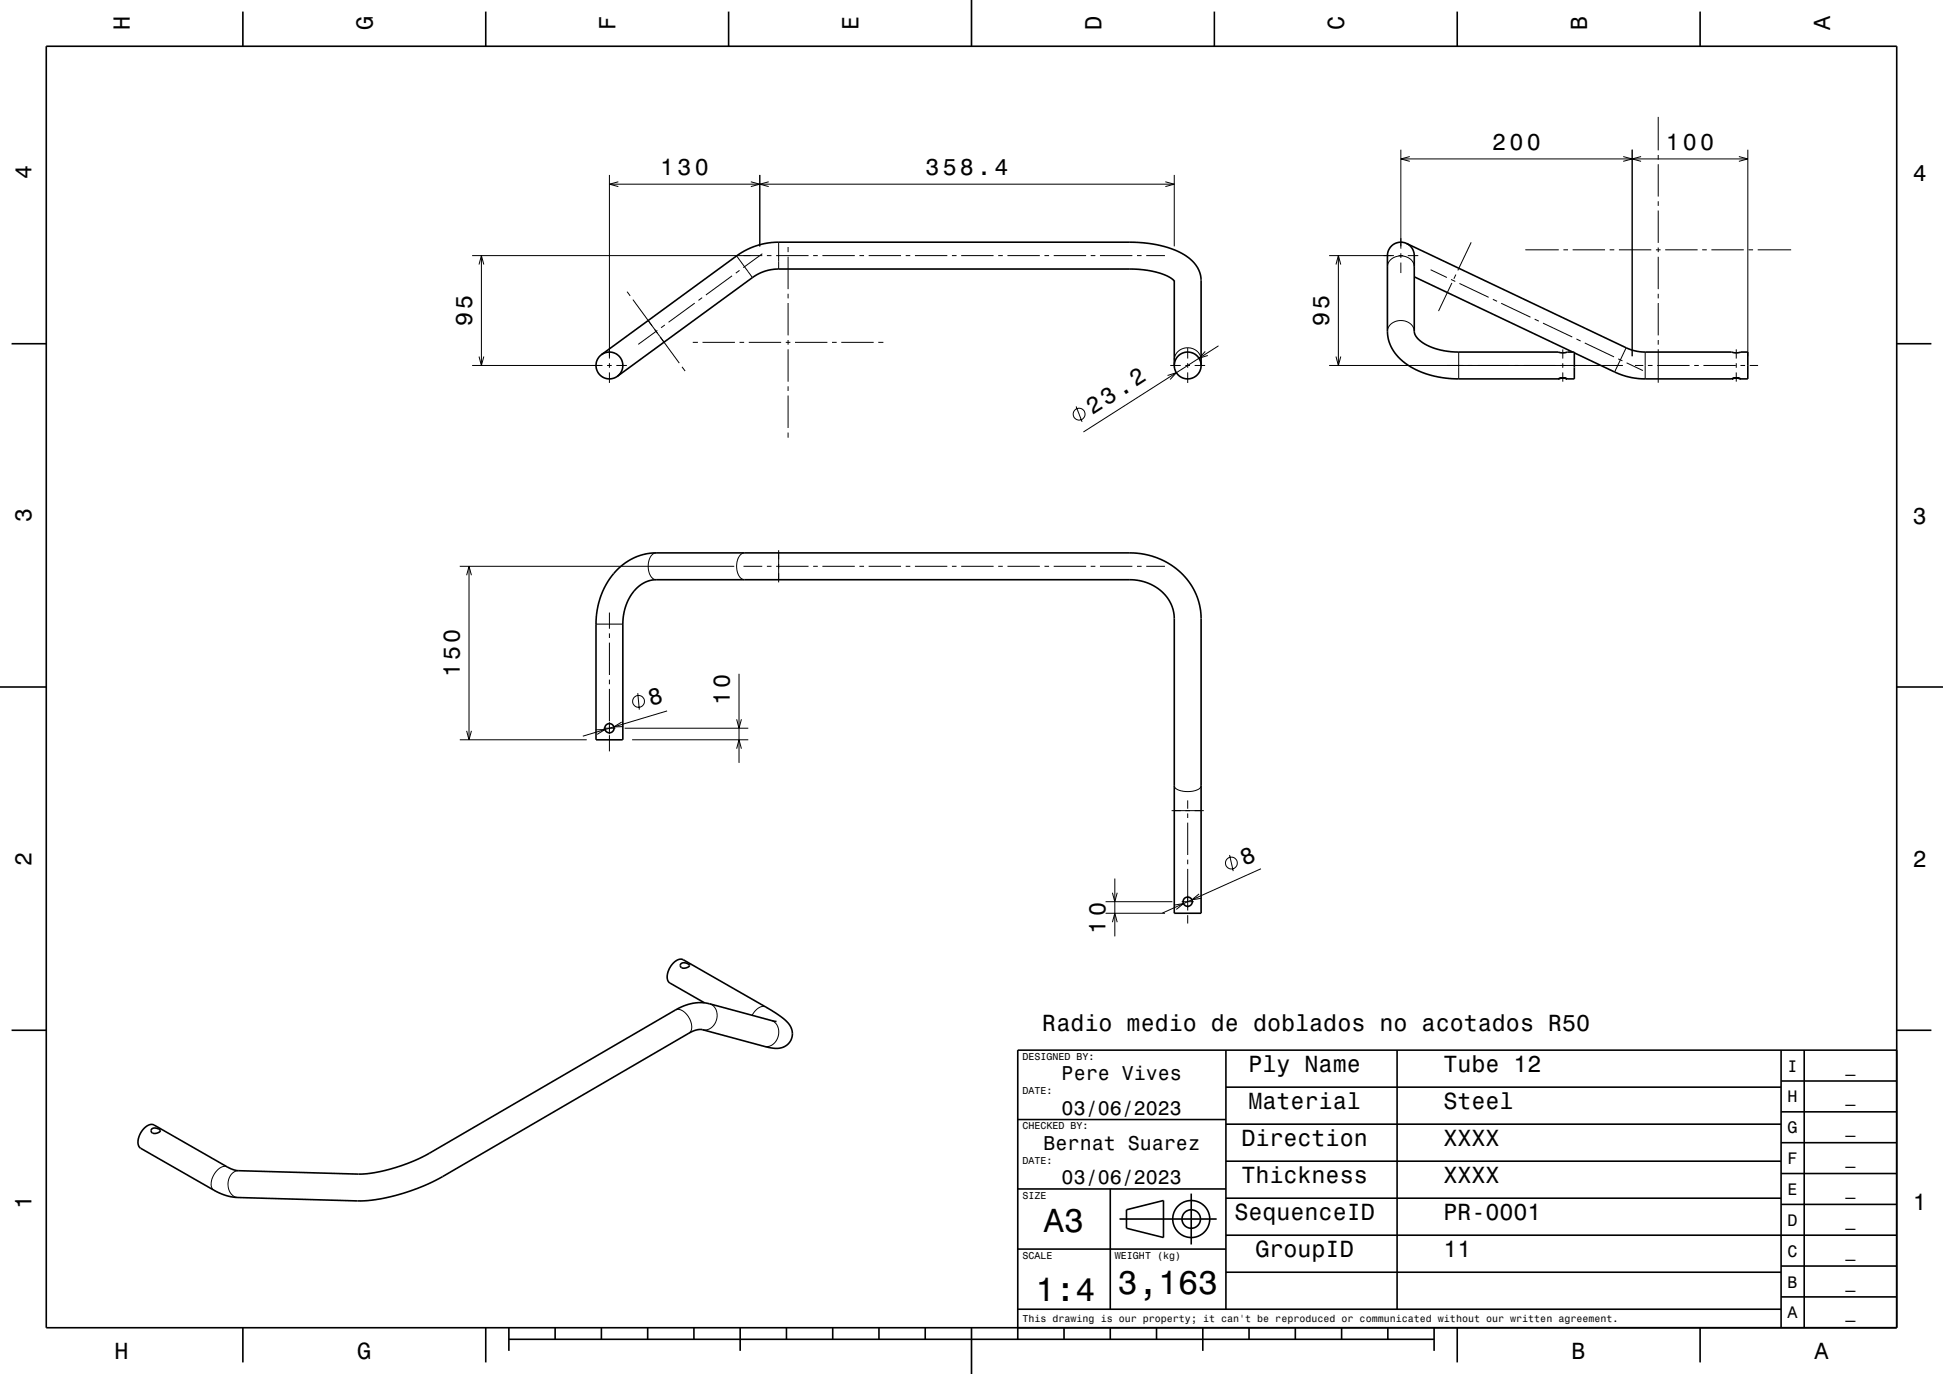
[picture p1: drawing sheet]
<svg xmlns="http://www.w3.org/2000/svg" width="420mm" height="297mm" viewBox="0 0 420 297" stroke-linecap="round" stroke-linejoin="round" font-family="sans-serif">
<g fill="none" stroke="#000" stroke-width=".22">
<path d="M131.7 37.8v39.7M131.7 39.8h122.1M133.7 39.3l-2 .5 2 .5M162.3 39.3l1.9 .5-1.9 .5M164.2 37.8v15.5M166.2 39.3l-2 .5 2 .5M251.9 39.3l1.9 .5-1.9 .5M253.8 37.8v15.5M302.8 32.4v21.3M302.8 34.4h75M304.7 33.8l-1.9 .6 1.9 .5M350.9 33.8l1.9 .6-1.9 .5"/>
<path d="M352.8 32.4v44.6M354.7 33.8l-1.9 .6 1.9 .5M358.4 25.3v7.2M358.4 33.5v1M358.4 35.5v7M375.9 33.8l1.9 .6-1.9 .5M377.8 32.4v44.6M102.1 55.3h62.7M103.5 57.2l.6-1.9 .5 1.9M104.1 55.3v23.7M158.2 59.6l-5.6 4.2M159.2 55.3l3.4 4.7"/>
<path d="M159.9 58.4l-.8 .6M164.8 54.8l-4.1 3.1M165.8 55.3h1M167.8 55.3h7M168.3 52.4v5.8M170.4 53.4v1.1M170.4 55.5v7M175.8 55.3h1M177.8 55.3h7M185.8 55.3h1M187.8 55.3h7M195.8 55.3h1"/>
<path d="M197.8 55.3h7M205.8 55.3h1M207.8 55.3h7M215.8 55.3h1M217.8 55.3h7M225.8 55.3h1M227.8 55.3h7M235.8 55.3h1M237.8 55.3h7M245.8 55.3h1M247.8 55.3h4M287.3 55.3h14"/>
<path d="M288.8 57.2l.5-1.9 .5 1.9M289.3 55.3v23.7M299.9 57.7a3 3 0 0 1 4.8-1.8l.2 .1a2.15 2.15 0 0 1 .8 1.7M302.3 55.3h1M302.8 54.8v.9M302.8 56.8v2.2M304.3 55.3h2.3M309.2 58.3l3.6 1.7M314.7 59.4l-.4 .9M318 52.4l-2.9 6.1M329.7 54h7.2M337.9 54h1"/>
<path d="M339.9 54h7M347.9 54h1M349.9 54h7M357.9 54h1M358.4 43.5v1M358.4 45.5v7M358.4 53.5v1M358.4 55.5v7M359.9 54h7M367.9 54h1M369.9 54h7M377.9 54h1"/>
<path d="M379.9 54h7.3M102.1 79h28.1M103.5 77.1l.6 1.9 .5-1.9M131.2 79h1M131.7 78.5v1M133.2 79h2.3M135.6 63l.6 1M136.8 64.8l10 13.7M142.1 71.4l-4.1 3M143.7 70.2l-.8 .6M147.4 79.3l.7 .9M149.7 74h1.2"/>
<path d="M150.2 65.5l-5.7 4.2M151.8 64.3l-.8 .6M151.9 74h7M159.9 74h1M161.9 74h7M169.9 74h1M170.4 63.5v1M170.4 65.5v7M170.4 73.5v1M170.4 75.5v7M171.9 74h7M179.9 74h1"/>
<path d="M181.9 74h7M189.9 74h1.1M253 79h2.2M253.8 77.8a2.91 2.91 0 0 1 2.9-2.6 2.91 2.91 0 0 1 2.9 2.6M256.2 79h1M256.7 75.2v2.3M256.7 78.5v1M258.2 79h2.3M260.5 76l-1.3 1.4 1.9-.6M263.4 74.8l-29.2 18.6M287.3 79h63.5M288.8 77.1l.5 1.9 .5-1.9"/>
<path d="M299.9 71.6a3 3 0 0 1 4.8-1.8l.2 .2a2.14 2.14 0 0 1 .8 1.6M313.7 60.4l.9 .4M313.8 61.2l-2.8 6M315.3 76.1v5.8M315.5 61.3l6.3 3M322.7 64.7l.9 .4M324.5 65.6l6.3 3M331.7 69l.9 .4M333.5 69.8l6.4 3M337.8 75.5v2M337.8 78.5v1M340.8 73.3l.9 .4"/>
<path d="M342.6 74.1l6.3 3M349.8 77.6l.9 .4M351.5 75.2l-2.5 5.2M351.6 78.4l3.5 1.7M353.4 79h1.8M355.6 76.1v5.8M356.2 79h1M358.2 79h7M358.4 63.5v1M358.4 65.5v7M358.4 73.5v1M358.4 75.5v7.2"/>
<path d="M366.2 79h1M368.2 79h7M375.3 75.5v2M375.3 78.5v1M376.2 79h1M378.2 79h1.8M131.7 80.5v2.3M170.4 83.5v1M170.4 85.5v7M170.4 93.5v1.1M232.6 87.9l1.3 3.3M252.4 81.2l1.9-.6-1.4 1.4"/>
<path d="M256.7 80.5v2.3M337.8 80.5v2M375.3 80.5v2M141.8 119.5a2.76 2.76 0 0 0-1.7 3.3 2.35 2.35 0 0 0 1.7 2.5M160.9 119.5a2.53 2.53 0 0 0-1.7 2.9 2.61 2.61 0 0 0 1.7 2.9M168.3 118.9v7M99.4 122.4h59.3M100.9 124.3l.5-1.9 .5 1.9M101.4 122.4v37.5M128.8 134.9h5.8M131.7 132.4v3.5M131.7 136.9v1"/>
<path d="M131.7 138.9v7M160.7 122.4h4.1M165.8 122.4h1M167.8 122.4h7M175.8 122.4h1M177.8 122.4h7M185.8 122.4h1M187.8 122.4h7M195.8 122.4h1M197.8 122.4h7M205.8 122.4h1M207.8 122.4h7"/>
<path d="M215.8 122.4h1M217.8 122.4h7M225.8 122.4h1M227.8 122.4h7M235.8 122.4h1M237.8 122.4h7M245.8 122.4h1M247.8 122.4h4M99.4 159.9h27.4M100.9 158l.5 1.9 .5-1.9M128.8 157.8l2-.1-1.7 1M130.4 157.4h2.6"/>
<path d="M131.7 146.9v1M131.7 148.9v7M131.7 156.1v2.6M131.7 158.9v3.5M134.4 156.1l-1.7 1h2M135 157.4h26.7M136.6 159.9h25.1M137.9 149.8l.3 3.6M144.2 153.7l-18.2 5.4M159.2 155.5l.5 1.9 .6-1.9M159.7 145.6v19.3M159.2 161.8l.5-1.9 .6 1.9"/>
<path d="M253.3 175.2h6.9M253.8 169.9a2.64 2.64 0 0 0 2.9 1.2 2.86 2.86 0 0 0 2.9-1.2M256.7 173v1.8M256.7 175.8v1M256.7 177.8v7M239 197.4h12.8M239 194.9h14.4M240.5 193l.5 1.9 .5-1.9M240.5 199.3l.5-1.9 .5 1.9M241 189.9v12.5M253.8 195.6l2-.3-1.5 1.3M255.4 194.9h2.6"/>
<path d="M256.7 185.8v1M256.7 187.8v9M256.7 197.8v1.8M259.2 193.2l-1.6 1.3 2-.3M265.8 184.8l.8 3.5M272.6 187.8l-21.3 9.6M146 218.3a2.44 2.44 0 0 1 2.8 1.5 2.7 2.7 0 0 1 .1 3.5M153.4 217a3 3 0 0 1 .1 5.3 2.1 2.1 0 0 1-1.6 .3M165.5 217.7a2.59 2.59 0 0 0-2.9 1.8M166.7 220.6a2.99 2.99 0 0 1 .5 5.1l-.2 .1a2.16 2.16 0 0 1-1.8 .4M49.1 252.2a2.53 2.53 0 0 0-2.8 1.7 2.61 2.61 0 0 0-.1 3.4M51.6 253.1a2.96 2.96 0 0 0-2.1 4.2l.5 .8a1.96 1.96 0 0 0 1.4 .8"/>
<circle cx="233.3" cy="89.5" r="1.28"/>
<circle cx="138" cy="151.6" r="1.28"/>
<circle cx="266.2" cy="186.6" r="1.28"/>
</g>
<g fill="none" stroke="#000" stroke-width=".35">
<path d="M10 10h400v277h-400zM52.5 2.5v7.5M105 2.5v7.5M157.5 2.5v7.5M210 0v10M262.5 2.5v7.5M315 2.5v7.5M367.5 2.5v7.5M304.1 52.6l47.4 22.6a9.6 9.6 0 0 0 4.1 .9h18.7l1 .2 2.5-.2v5.8h-1.5M305.7 59.8l34.2 16.3M2.5 74.3h7.5M130 76.7l29.8-21.8 2.4-1.3 2.9-.9 3-.3h76.1a21.6 21.6 0 0 1 12.7 3.3 6.2 6.2 0 0 1 2.7 4.9v18.4"/>
<path d="M253.8 60.7a9.1 9.1 0 0 0-5.2-2.2l-4.4-.3h-75.9a9.6 9.6 0 0 0-5.7 1.8l-29.2 21.3M253.8 60.6v18.4M340.3 76.3l9.2 4.3 1.9 .7 1.7 .4 2.5 .2h18.7M410 74.3h7.5M336.8 81.9h-21.5a18.2 18.2 0 0 1-13-4.7 8.1 8.1 0 0 1-2.4-5.6v-16.3a2.9 2.9 0 0 1 2.9-3 2.9 2.9 0 0 1 2.9 3v16.3a4.1 4.1 0 0 0 2.7 3 15.5 15.5 0 0 0 6.9 1.5h21.5l1 .2 2.5-.2v5.8h-1.5M336.8 81.9l1-.2zM337.8 81.7l1 .2zM374.3 81.9l1-.2zM375.3 81.7l1 .2zM133.4 123.1a11.9 11.9 0 0 1 8.4-3.6h102.4a14.9 14.9 0 0 1 15.4 13.7v64.2h-5.8v-63.7a9 9 0 0 0-9-8.4h-103a7.4 7.4 0 0 0-6.4 5.4 12.3 12.3 0 0 0-.8 4.2v25h-5.8v-25a16.7 16.7 0 0 1 4.6-11.8zM0 148.5h10M410 148.5h10"/>
<path d="M147.2 208.3a1.29 1.29 0 0 1 1.8 .5 1.12 1.12 0 0 1-2-.1zM152.3 216.8l-7.5-4.3a2.58 2.58 0 0 1 0-3.4 2.53 2.53 0 0 1 2.9-1.6l17.8 10.2a17.2 17.2 0 0 1 5.1 3.7 3.3 3.3 0 0 1 .1 3.8 3.3 3.3 0 0 1-3.6 1.4l-15.2-4a4.3 4.3 0 0 0-3 .7l-53.2 31a40.8 40.8 0 0 1-18.4 5.3l-25.9-.7-1.9-.3-2.9-1.1-16.2-9.3a2.44 2.44 0 0 1-.1-3.2 2.83 2.83 0 0 1 2.9-1.9l15.9 9.1 1.9 .8 26.5 .8a35.2 35.2 0 0 0 15.3-4.5l53.2-31a9.9 9.9 0 0 1 7.4-1.3l14.5 3.8M2.5 222.7h7.5M265 235h120M265 227v56M302 227v56M385 233.7h25M385 227v60M390 227v60M410 222.7h7.5M410 227h-190v62.5M32.8 244.1a1.26 1.26 0 0 1 1.8 .4 1.14 1.14 0 0 1-1.9-.1z"/>
<path d="M220 257h45M220 242h45M240 257v26M257.5 258v11M265 259h120M265 251h120M265 243h120M385 253.7h25M385 247h25M385 240.3h25M220 270h45M242 263.5h21"/>
<path d="M243.5 261.5l8-2v8l-8-2zM265 275h120M265 267h145M385 273.7h25M385 260.3h25M52.5 287v7.5M105 287v7.5M110 289.5h200M110 287v5M120 287v2.5M130 287v2.5M140 287v2.5"/>
<path d="M150 287v2.5M160 287v5M170 287v2.5M180 287v2.5M190 287v2.5M200 287v2.5M210 287v10M220 283h165M230 287v2.5M240 287v2.5M250 287v2.5M260 287v5"/>
<path d="M270 287v2.5M280 287v2.5M290 287v2.5M300 287v2.5M310 287v5M315 287v7.5M367.5 287v7.5M385 280.3h25"/>
<circle cx="131.7" cy="79" r="2.9"/>
<circle cx="256.7" cy="79" r="2.9"/>
<circle cx="131.7" cy="157.4" r="1"/>
<circle cx="256.7" cy="194.9" r="1"/>
<circle cx="257.5" cy="263.5" r="2"/>
<circle cx="257.5" cy="263.5" r="4"/>
</g>
<g font-size="7.2">
<text x="225.7" y="266.3">A3</text>
<text x="223.8" y="281.3">1:4</text>
<text x="241.7" y="279.6">3,163</text>
</g>
<text font-size="5.1" x="140.7" y="152.6" transform="rotate(-17 140.7 152.6)">8</text>
<g font-size="5">
<text x="28.1" y="6.5" transform="rotate(-90 28.1 6.5)">H</text>
<text x="80.6" y="6.5" transform="rotate(-90 80.6 6.5)">G</text>
<text x="133.1" y="6.5" transform="rotate(-90 133.1 6.5)">F</text>
<text x="185.6" y="6.5" transform="rotate(-90 185.6 6.5)">E</text>
<text x="238.1" y="6.5" transform="rotate(-90 238.1 6.5)">D</text>
<text x="290.6" y="6.5" transform="rotate(-90 290.6 6.5)">C</text>
<text x="343.1" y="6.5" transform="rotate(-90 343.1 6.5)">B</text>
<text x="395.6" y="6.5" transform="rotate(-90 395.6 6.5)">A</text>
<text x="322.6" y="32.4">200</text>
<text x="360.1" y="32.4">100</text>
<text x="6.8" y="38.7" transform="rotate(-90 6.8 38.7)">4</text>
<text x="142.7" y="37.8">130</text>
<text x="200" y="37.8">358.4</text>
<text x="413.5" y="39">4</text>
<text x="102.1" y="70.5" transform="rotate(-90 102.1 70.5)">95</text>
<text x="287.3" y="70.5" transform="rotate(-90 287.3 70.5)">95</text>
<text x="236.1" y="89.8" transform="rotate(-33 236.1 89.8)">23.2</text>
<text x="6.8" y="112.9" transform="rotate(-90 6.8 112.9)">3</text>
<text x="413.5" y="113.2">3</text>
<text x="99.4" y="146.4" transform="rotate(-90 99.4 146.4)">150</text>
<text x="157.7" y="152.4" transform="rotate(-90 157.7 152.4)">10</text>
<text x="6.8" y="187.1" transform="rotate(-90 6.8 187.1)">2</text>
<text x="269" y="187.2" transform="rotate(-24 269 187.2)">8</text>
<text x="413.5" y="187.4">2</text>
<text x="239" y="201.8" transform="rotate(-90 239 201.8)">10</text>
<text x="225.3" y="222.9">Radio medio de doblados no acotados R50</text>
<text x="269.9" y="231.8">Ply Name</text>
<text x="312" y="231.8">Tube 12</text>
<text x="269.9" y="239.8">Material</text>
<text x="312" y="239.8">Steel</text>
<text x="268.3" y="247.8">Direction</text>
<text x="312" y="247.8">XXXX</text>
<text x="268.3" y="255.8">Thickness</text>
<text x="312" y="255.8">XXXX</text>
<text x="6.8" y="261.3" transform="rotate(-90 6.8 261.3)">1</text>
<text x="266.8" y="263.8">SequenceID</text>
<text x="312" y="263.8">PR-0001</text>
<text x="413.5" y="261.6">1</text>
<text x="271.4" y="271.8">GroupID</text>
<text x="312" y="271.8">11</text>
<text x="24.7" y="293.8">H</text>
<text x="77.2" y="293.8">G</text>
<text x="339.7" y="293.8">B</text>
<text x="392.2" y="293.8">A</text>
</g>
<g font-size="4.3">
<text x="229.5" y="233.5">Pere Vives</text>
<text x="229.5" y="241">03/06/2023</text>
<text x="225.6" y="248.5">Bernat Suarez</text>
<text x="229.5" y="256">03/06/2023</text>
</g>
<g font-size="3.6">
<text x="386.4" y="231.6">I</text>
<text x="398.9" y="231.6">_</text>
<text x="386.4" y="238.3">H</text>
<text x="398.9" y="238.3">_</text>
<text x="386.4" y="245">G</text>
<text x="398.9" y="245">_</text>
<text x="386.4" y="251.6">F</text>
<text x="398.9" y="251.6">_</text>
<text x="386.4" y="258.3">E</text>
<text x="398.9" y="258.3">_</text>
<text x="386.4" y="265">D</text>
<text x="398.9" y="265">_</text>
<text x="386.4" y="271.6">C</text>
<text x="398.9" y="271.6">_</text>
<text x="386.4" y="278.3">B</text>
<text x="398.9" y="278.3">_</text>
<text x="386.4" y="285">A</text>
<text x="398.9" y="285">_</text>
</g>
<g font-size="2.2">
<text x="221" y="229.1">DESIGNED BY:</text>
<text x="221" y="236.6">DATE:</text>
<text x="221" y="244.1">CHECKED BY:</text>
<text x="221" y="251.6">DATE:</text>
<text x="221" y="259.1">SIZE</text>
<text x="221" y="272.1">SCALE</text>
<text x="241" y="272.1">WEIGHT (kg)</text>
<text x="221" y="285.8">This drawing is our property; it can't be reproduced or communicated without our written agreement.</text>
</g>
</svg>
